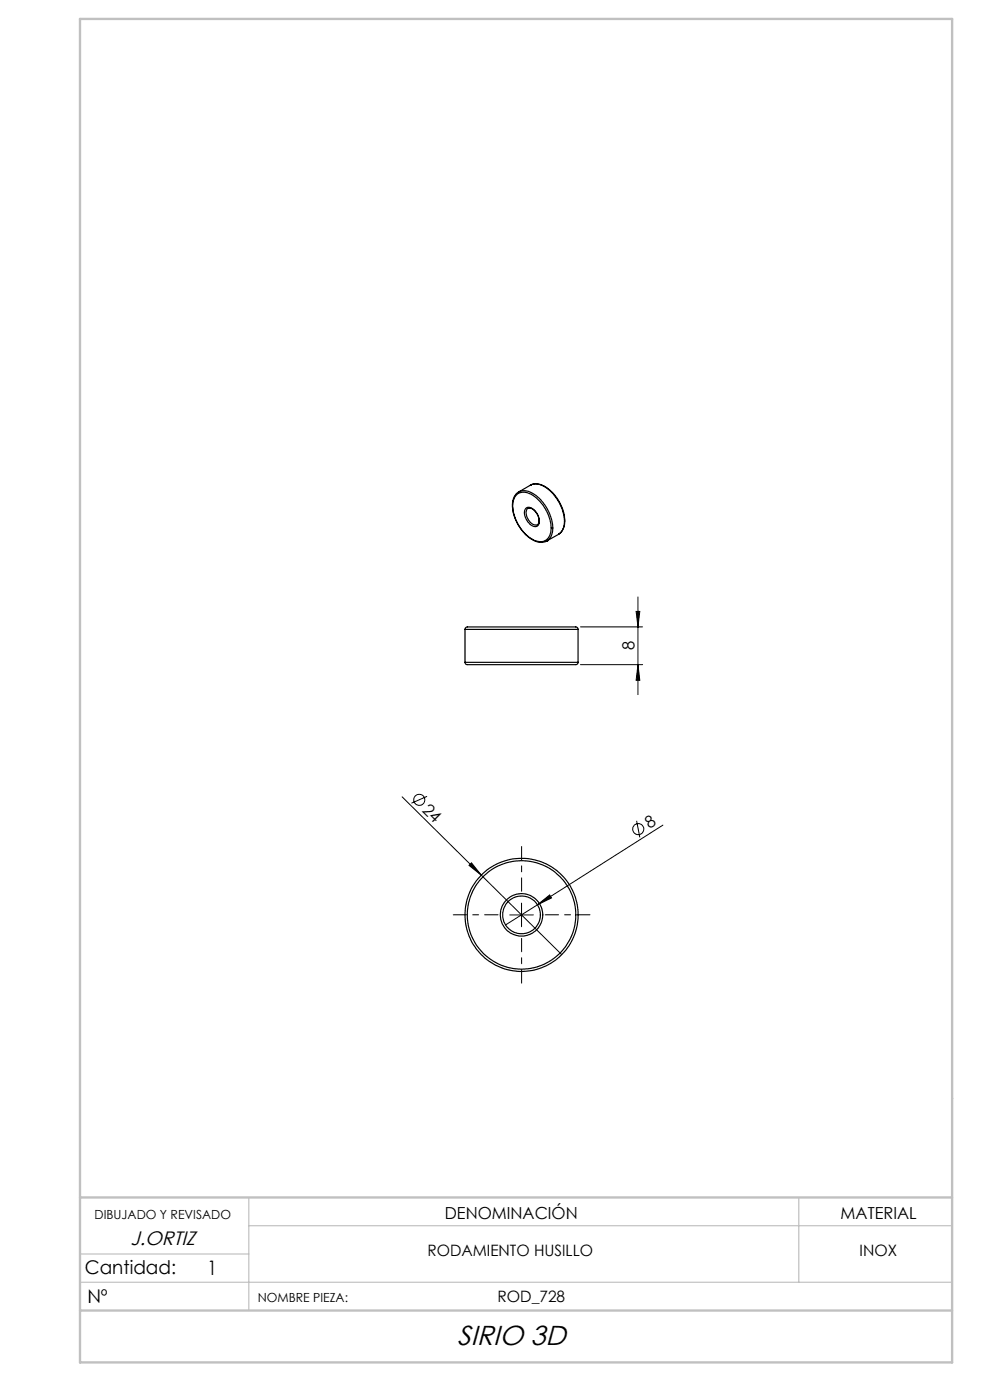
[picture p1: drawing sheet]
<svg xmlns="http://www.w3.org/2000/svg" width="210mm" height="297mm" viewBox="0 0 210 297" stroke-linecap="round" stroke-linejoin="round" font-family="sans-serif">
<g fill="none" stroke="#000" stroke-width=".21">
<path d="M123.1 133h13.2M134.9 129.7h.8l-.4 3.3zM135.3 126.6v20.8M123.1 141h13.2M135.3 141l.4 3.3h-.8zM85.3 169l33.9 33.5M90.6 168.9l-3.3 1.5M135 174.1l.7 3.6M140.6 175l-26.6 16.9M99.5 183.6l.5-.5 2.1 2.6zM108.1 194.1h5M110.6 191.6v5"/>
<path d="M114 191.9l2.6-2 .4 .6zM114 191.9l-6.8 4.3"/>
<circle cx="88.9" cy="169.7" r="1.17"/>
<circle cx="135.4" cy="175.9" r="1.17"/>
</g>
<path d="M105.6 194.1h-9.5M110.6 189.1v-9.5M110.6 199.1v9.5M115.6 194.1h9.5" fill="none" stroke="#000" stroke-width=".21" stroke-dasharray="15.2 1.3 1.3 1.3" stroke-dashoffset="12.4"/>
<path d="M52.8 254v24M169.4 254v18M17 272h185M17 266h35.8M52.8 260h149.2" fill="none" stroke="#c0c0c0" stroke-width=".25"/>
<path d="M17 4h185v285h-185zM17 254h185M17 278h185" fill="none" stroke="#c0c0c0" stroke-width=".5"/>
<g fill="#000">
<path d="M99.5 183.6l.5-.5 2.1 2.6zM114 191.9l2.6-2 .4 .6z"/>
<path d="M134.9 129.7h.8l-.4 3.3zM135.3 141l.4 3.3h-.8z"/>
</g>
<g fill="none" stroke="#000" stroke-width=".25">
<path d="M109.5 105.1a2.77 2.77 0 0 1 3.8 .2 8.6 8.6 0 0 1 3.5 7.7 2.37 2.37 0 0 1-3.9 1.4 8.5 8.5 0 0 1-4-8.3zM110 104.4a3.8 3.8 0 0 0-1.1 4.3 8.4 8.4 0 0 0 5.5 6.3h.8l.8-.2M110 104.4a3.7 3.7 0 0 1 4.2 1.1 8.9 8.9 0 0 1 3 7.5l-.5 1.2-.7 .6M111.5 107.9a1.59 1.59 0 0 1 2.3 .8 2.29 2.29 0 0 1 .2 2.9 2.04 2.04 0 0 1-2.4-1.5 2.05 2.05 0 0 1-.1-2.2zM111.8 108.1a1.18 1.18 0 0 1 1.8 .5 2.1 2.1 0 0 1 .4 2.7 2.05 2.05 0 0 1-2.3-1.8l-.1-.8zM112 107.8h.1M112.5 102.9a3.8 3.8 0 0 1 4.3 1.3 8.3 8.3 0 0 1 2.8 7.7l-.5 .9-.6 .5M112.5 102.9h.1M112.5 102.9a3.5 3.5 0 0 1 4 1 8.8 8.8 0 0 1 3.1 7.9l-.4 .8-.7 .7M112.5 102.9l-2.5 1.5M116 114.8h.1M118.5 113.3l-2.5 1.5"/>
<path d="M118.5 113.3h.1M98.6 133.5l.1-.3a2.75 2.75 0 0 1 2.1-.2h19.4a3.7 3.7 0 0 1 2.4 .2v.3M98.6 133.5h24M98.6 133.5v7M122.6 133.5v7M98.6 140.5l.1 .3a4.7 4.7 0 0 0 2.7 .2h19a3.2 3.2 0 0 0 2.2-.2v-.3M98.6 140.5h24"/>
<circle cx="110.6" cy="194.1" r="4"/>
<circle cx="110.6" cy="194.1" r="11.5"/>
<circle cx="110.6" cy="194.1" r="12"/>
<circle cx="110.6" cy="194.1" r="4.5"/>
</g>
<text font-size="5.8" x="97" y="285.2">SIRIO 3D</text>
<text font-size="4.2" x="43.9" y="270.4">1</text>
<text font-size="4.1" x="27.7" y="264.1">J.ORTIZ</text>
<g font-size="4">
<text x="18" y="270.3">Cantidad:</text>
<text x="18.5" y="276.3">Nº</text>
</g>
<g font-size="3.5">
<text x="134.6" y="138" transform="rotate(-90 134.6 138)">8</text>
<text x="89.4" y="172" transform="rotate(45 89.4 172)">24</text>
<text x="137.8" y="176" transform="rotate(-32 137.8 176)">8</text>
<text x="94.4" y="258.6">DENOMINACIÓN</text>
<text x="178.3" y="258.6">MATERIAL</text>
</g>
<g font-size="3.3">
<text x="90.7" y="266.4">RODAMIENTO HUSILLO</text>
<text x="182.3" y="266.4">INOX</text>
<text x="105.5" y="276.1">ROD_728</text>
</g>
<g font-size="2.7">
<text x="20.1" y="258.6">DIBUJADO Y REVISADO</text>
<text x="54.7" y="276.1">NOMBRE PIEZA:</text>
</g>
</svg>
